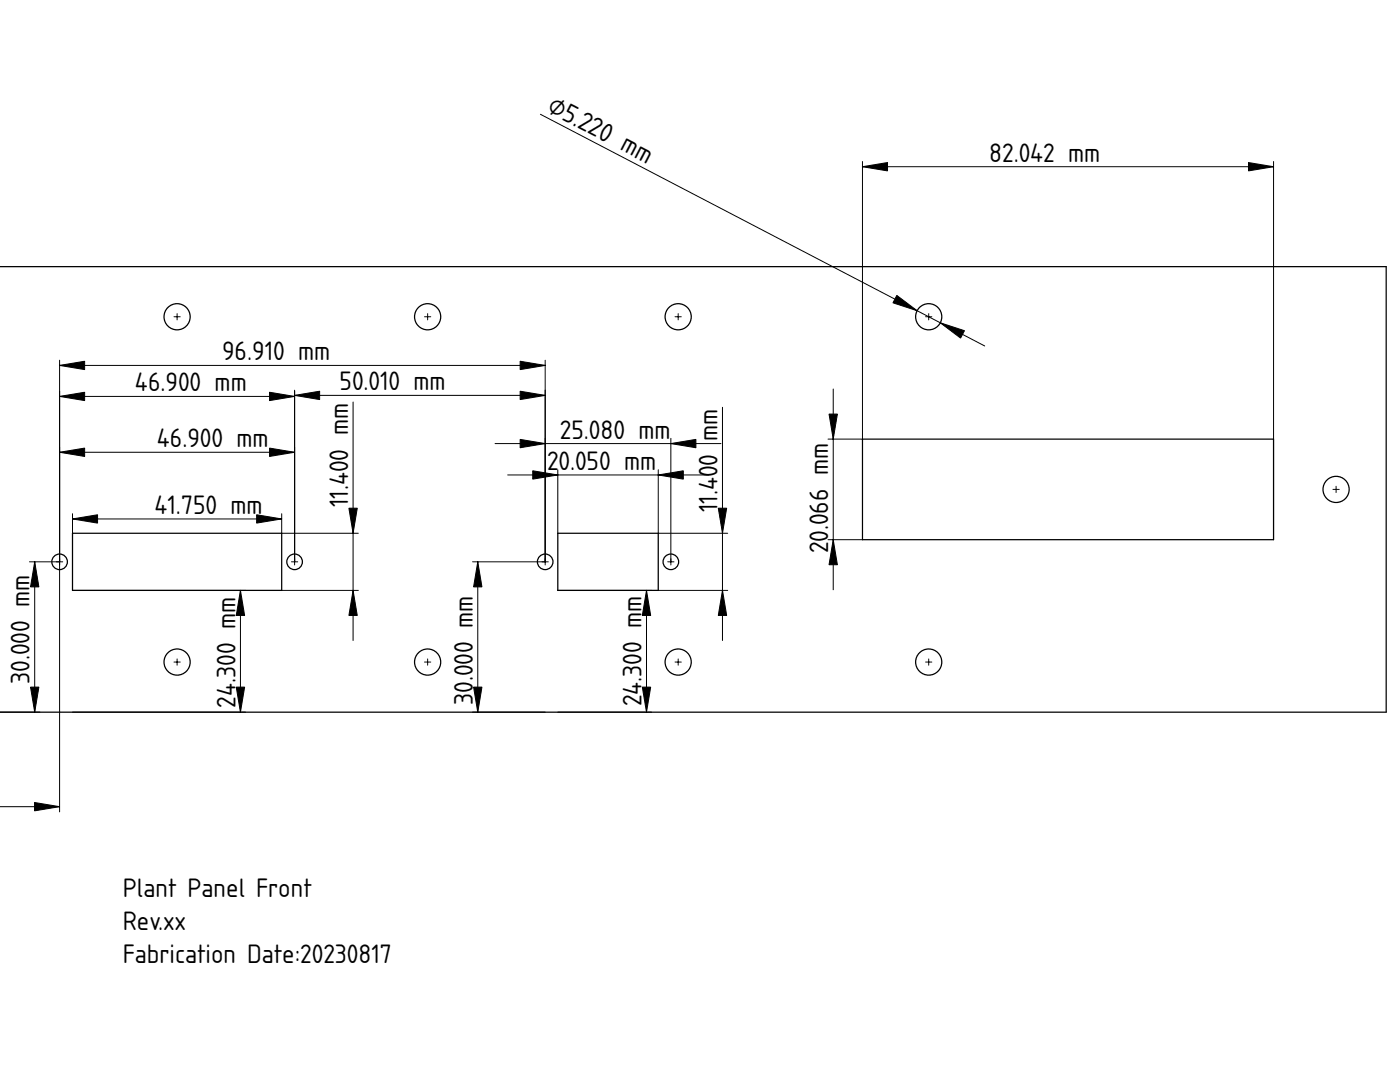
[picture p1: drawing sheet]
<svg xmlns="http://www.w3.org/2000/svg" width="279mm" height="216mm" viewBox="0 0 279 216" stroke-linecap="round" stroke-linejoin="round" font-family="sans-serif">
<path d="M35.3 97.7h.1" fill="none" stroke="#000" stroke-width=".2"/>
<g fill="#fff">
<path d="M172.1 87.6h82.1v20.1h-82.1z" fill-rule="evenodd"/>
<path d="M14.5 106.4h41.7v11.4h-41.7z" fill-rule="evenodd"/>
<path d="M111.3 106.4h20.1v11.4h-20.1z" fill-rule="evenodd"/>
<circle cx="185.3" cy="63.2" r="2.61"/>
<circle cx="85.3" cy="63.2" r="2.61"/>
<circle cx="85.3" cy="132.1" r="2.61"/>
<circle cx="185.3" cy="132.1" r="2.61"/>
<circle cx="35.3" cy="132.1" r="2.61"/>
<circle cx="266.6" cy="97.7" r="2.61"/>
<circle cx="35.3" cy="63.2" r="2.61"/>
<circle cx="135.3" cy="63.2" r="2.61"/>
<circle cx="135.3" cy="132.1" r="2.61"/>
<circle cx="133.9" cy="112.1" r="1.56"/>
<circle cx="11.9" cy="112.1" r="1.56"/>
<circle cx="58.8" cy="112.1" r="1.56"/>
<circle cx="108.8" cy="112.1" r="1.56"/>
</g>
<g fill="none" stroke="#000" stroke-width=".25">
<path d="M-.1 53.2h276.7v88.9h-276.7M172.1 87.6h82.1v20.1h-82.1zM14.5 106.4h41.7v11.4h-41.7zM111.3 106.4h20.1v11.4h-20.1z"/>
<circle cx="35.3" cy="63.2" r="2.61"/>
<circle cx="85.3" cy="63.2" r="2.61"/>
<circle cx="135.3" cy="63.2" r="2.61"/>
<circle cx="185.3" cy="63.2" r="2.61"/>
<circle cx="266.6" cy="97.7" r="2.61"/>
<circle cx="11.9" cy="112.1" r="1.56"/>
<circle cx="58.8" cy="112.1" r="1.56"/>
<circle cx="108.8" cy="112.1" r="1.56"/>
<circle cx="133.9" cy="112.1" r="1.56"/>
<circle cx="35.3" cy="132.1" r="2.61"/>
<circle cx="85.3" cy="132.1" r="2.61"/>
<circle cx="135.3" cy="132.1" r="2.61"/>
<circle cx="185.3" cy="132.1" r="2.61"/>
</g>
<g fill="#000" stroke="#080808" stroke-width=".2">
<path d="M35.3 62.6v1.2zM34.7 63.2h1.3z" fill-rule="evenodd"/>
<path d="M85.3 62.6v1.2zM84.7 63.2h1.3z" fill-rule="evenodd"/>
<path d="M135.3 62.6v1.2zM134.7 63.2h1.3z" fill-rule="evenodd"/>
<path d="M185.3 62.6v1.2zM184.7 63.2h1.3z" fill-rule="evenodd"/>
<path d="M266.6 97v1.3zM266 97.7h1.3z" fill-rule="evenodd"/>
<path d="M11.9 111.5v1.2zM11.3 112.1h1.2z" fill-rule="evenodd"/>
<path d="M58.8 111.5v1.2zM58.2 112.1h1.2z" fill-rule="evenodd"/>
<path d="M108.8 111.5v1.2zM108.2 112.1h1.2z" fill-rule="evenodd"/>
<path d="M133.9 111.5v1.2zM133.3 112.1h1.2z" fill-rule="evenodd"/>
<path d="M35.3 131.5v1.2zM34.7 132.1h1.3z" fill-rule="evenodd"/>
<path d="M85.3 131.5v1.2zM84.7 132.1h1.3z" fill-rule="evenodd"/>
<path d="M135.3 131.5v1.2zM134.7 132.1h1.3z" fill-rule="evenodd"/>
<path d="M185.3 131.5v1.2zM184.7 132.1h1.3z" fill-rule="evenodd"/>
</g>
<g fill="none" stroke="#000" stroke-width=".2">
<path d="M107.9 22.8l88.6 46.2M172.1 33.3h82.1M172.1 32.2v55.4h-6.9M254.2 32.2v55.4M11.9 71.9v90.1M11.9 72.9h96.9M11.9 79.1h46.9M58.8 77.9v34.2M58.8 78.9h50M108.8 71.9v40.2h-14.5M166.3 77.6v40.1M11.9 90.2h46.9"/>
<path d="M35.3 97.7h.1M70.5 80.2v47.6M98.8 88.5h45.1M101.3 94.8h40.1M111.3 93.7v12.7M131.4 93.7v12.7h13.8M133.9 87.5v24.6M144.2 81.3v46.5M5.9 112.1h6M6.9 112.1v30M14.5 117.8h34.5M14.5 103.5h41.7"/>
<path d="M14.5 102.5v3.9M48 117.8v24.3M56.2 117.8h15.3M56.2 102.5v3.9h15.3M95.3 112.1v30M111.3 117.8h18.8M129 117.8v24.3M131.4 117.8h13.8M165.2 107.7h6.9M-.1 142.1h8.1M14.5 142.1h34.5M94.3 142.1h14.5"/>
<path d="M111.3 142.1h18.8M-.1 161h12"/>
</g>
<g fill="#000" stroke="#000" stroke-width=".2">
<path d="M172.1 33.3l5-.9v1.7zM249.2 32.4l5 .9-5 .8zM11.9 72.9l5-.8v1.6zM11.9 79.1l5-.8v1.6zM58.8 78.9l5-.8v1.6zM53.8 78.3l5 .8-5 .8zM103.8 72.1l5 .8-5 .8zM103.8 78.1l5 .8-5 .8zM179 58.9l4 3.1-4.8-1.6zM187.7 64.4l4.8 1.6-.8 1.5zM11.9 90.2l5-.8v1.7zM53.8 89.4l5 .8-5 .9z"/>
<path d="M103.8 87.7l5 .8-5 .8zM106.3 93.9l5 .9-5 .8zM131.4 94.8l5-.9v1.7zM133.9 88.5l5-.8v1.6zM165.5 82.6h1.6l-.8 5zM6.9 112.1l.9 5h-1.7zM14.5 103.5l5-.8v1.7zM48 117.8l.8 5h-1.6zM51.2 102.7l5 .8-5 .9zM70.5 117.8l.8 5h-1.7zM69.6 101.4h1.7l-.8 5zM95.3 112.1l.9 5h-1.7z"/>
<path d="M129 117.8l.9 5h-1.7zM144.2 117.8l.8 5h-1.6zM143.4 101.4h1.6l-.8 5zM166.3 107.7l.8 5h-1.6zM6.1 137.1h1.7l-.9 5zM47.2 137.1h1.6l-.8 5zM94.5 137.1h1.7l-.9 5zM128.2 137.1h1.7l-.9 5zM6.9 160.1l5 .9-5 .8z"/>
</g>
<g font-size="5">
<text x="109" y="22.2" transform="rotate(28 109 22.2)">⌀5.220 mm</text>
<text x="197.4" y="32.3">82.042 mm</text>
<text x="44.3" y="71.9">96.910 mm</text>
<text x="67.8" y="77.9">50.010 mm</text>
<text x="26.9" y="78.1">46.900 mm</text>
<text x="31.3" y="89.2">46.900 mm</text>
<text x="111.7" y="87.5">25.080 mm</text>
<text x="143.2" y="87.9" transform="rotate(-90 143.2 87.9)">mm</text>
<text x="109.2" y="93.8">2</text>
<text x="111.5" y="93.8">0.050 mm</text>
<text x="69.5" y="101.2" transform="rotate(-90 69.5 101.2)">11.400 mm</text>
<text x="30.8" y="102.5">41.750 mm</text>
<text x="143.2" y="102.2" transform="rotate(-90 143.2 102.2)">11.400</text>
<text x="165.3" y="110.4" transform="rotate(-90 165.3 110.4)">20.066 mm</text>
<text x="5.9" y="136.4" transform="rotate(-90 5.9 136.4)">30.000 mm</text>
<text x="47" y="141.2" transform="rotate(-90 47 141.2)">24.300 mm</text>
<text x="94.3" y="140.6" transform="rotate(-90 94.3 140.6)">30.000 mm</text>
<text x="128" y="141" transform="rotate(-90 128 141)">24.300 mm</text>
<text x="24.5" y="178.9">Plant Panel Front</text>
<text x="24.5" y="185.5">Rev.xx</text>
<text x="24.5" y="192.2">Fabrication Date:20230817</text>
</g>
</svg>
